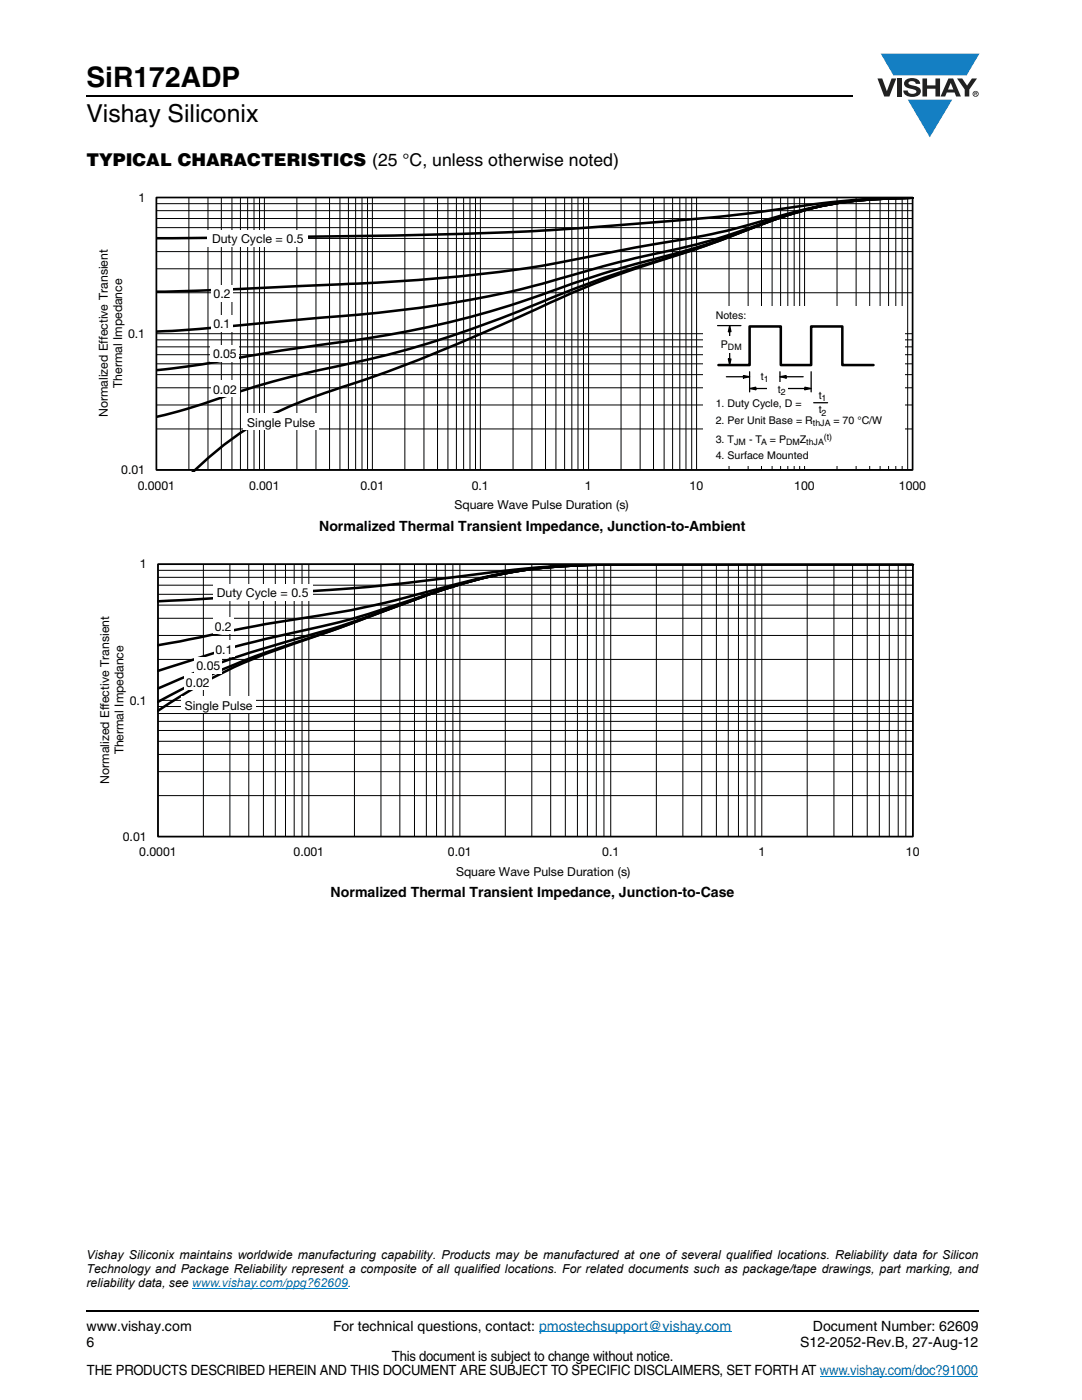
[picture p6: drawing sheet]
<svg xmlns="http://www.w3.org/2000/svg" width="216mm" height="279mm" viewBox="0 0 216 279" stroke-linecap="round" stroke-linejoin="round" font-family="sans-serif">
<path d="M17.1 18.9h.2v.3h-.2zM17.1 261.5h.2v.4h-.2z" fill="#000"/>
<path d="M17.3 19.1h152.9M17.3 261.7h178.1" fill="none" stroke="#000" stroke-width=".36"/>
<path d="M175.1 10.7h20.4v16.7h-20.4z" fill="#fff"/>
<g fill="#147fc3">
<path d="M175.7 10.7h19.7l-2.5 4.4h-1.1h-13.5z"/>
<path d="M181.1 19.9h8.9l-4.5 7.5z"/>
</g>
<g fill="#231f20">
<path d="M175.1 15.7h.9l1 2.5 .9-2.5h.9l-1.3 3.6h-1.1z"/>
<path d="M179 15.7h.9v3.6h-.9z"/>
<path d="M180.7 16a2.1 2.1 0 0 1 2.8 .3l.1 .4h-.9a.79 .79 0 0 0-.7-.5 .79 .79 0 0 0-.7 .4l.2 .3 1 .2a1.08 1.08 0 0 1 1.2 1.1 1.08 1.08 0 0 1-1.1 1.1 1.73 1.73 0 0 1-2.3-1.2h.8a.96 .96 0 0 0 .8 .6 .96 .96 0 0 0 1-.4 1.31 1.31 0 0 0-1.3-.6 1.03 1.03 0 0 1-1-.6 1.03 1.03 0 0 1 .1-1.1z"/>
<path d="M184.1 15.7h.9v1.3h1.7v-1.3h.9v3.6h-.9v-1.6h-1.7v1.6h-.9z"/>
<path d="M191 15.7h1l1 1.4 .9-1.4h1.1l-1.6 2.2v1.4h-.9v-1.4z"/>
<path d="M189.7 16.5l.5 1.4h-1zM189.2 15.7l-1.5 3.6h.9l.3-.8h1.6l.3 .8h.9l-1.5-3.6z"/>
<path d="M194.2 18.7a.46 .46 0 0 1 .9 0 .46 .46 0 0 1-.9 0zM194.1 18.7a.6 .6 0 0 0 1.2 0 .6 .6 0 0 0-1.2 0z"/>
<path d="M194.6 18.5h.2v.2h-.2zM194.4 18.4v.7h.2v-.3l.4 .3-.2-.3 .1-.2v-.2z"/>
</g>
<path d="M38.4 257.2h31M107.6 265.8h38.3M163.6 274.6h31.5" fill="none" stroke="#007ec4" stroke-width=".2"/>
<g fill="#fff">
<path d="M19.5 38.2h166v64h-166z"/>
<path d="M31.2 39.4h150.9v54.4h-150.9z"/>
</g>
<g fill="none" stroke="#000" stroke-width=".2">
<path d="M31.2 39.4h150.9v54.4h-150.9zM37.7 39.4v54.4M41.5 39.4v54.4M44.2 39.4v54.4M46.3 39.4v54.4M48 39.4v54.4M49.4 39.4v54.4M50.7 39.4v54.4M51.8 39.4v54.4M52.8 39.4v54.4M59.2 39.4v54.4M63 39.4v54.4"/>
<path d="M65.8 39.4v54.4M67.8 39.4v54.4M69.5 39.4v54.4M71 39.4v54.4M72.2 39.4v54.4M73.3 39.4v54.4M74.3 39.4v54.4M80.8 39.4v54.4M84.6 39.4v54.4M87.3 39.4v54.4M89.4 39.4v54.4M91.1 39.4v54.4"/>
<path d="M92.5 39.4v54.4M93.8 39.4v54.4M94.9 39.4v54.4M95.9 39.4v54.4M102.4 39.4v54.4M106.1 39.4v54.4M108.9 39.4v54.4M110.9 39.4v54.4M112.7 39.4v54.4M114.1 39.4v54.4M115.3 39.4v54.4M116.4 39.4v54.4"/>
<path d="M117.4 39.4v54.4M123.9 39.4v54.4M127.7 39.4v54.4M130.4 39.4v54.4M132.5 39.4v54.4M134.2 39.4v54.4M135.6 39.4v54.4M136.9 39.4v54.4M138 39.4v54.4M139 39.4v54.4M145.5 39.4v54.4M149.3 39.4v54.4"/>
<path d="M151.9 39.4v54.4M154.1 39.4v54.4M155.8 39.4v54.4M157.2 39.4v54.4M158.5 39.4v54.4M159.6 39.4v54.4M160.5 39.4v54.4M167 39.4v54.4M170.8 39.4v54.4M173.5 39.4v54.4M175.6 39.4v54.4M177.3 39.4v54.4"/>
<path d="M178.7 39.4v54.4M180 39.4v54.4M181.1 39.4v54.4M31.2 58.4h150.9M31.2 53.6h150.9M31.2 50.2h150.9M31.2 47.6h150.9M31.2 45.4h150.9M31.2 43.6h150.9M31.2 42h150.9M31.2 40.6h150.9M31.2 77.4h150.9"/>
<path d="M31.2 74.8h150.9M31.2 72.6h150.9M31.2 70.8h150.9M31.2 69.2h150.9M31.2 67.8h150.9M31.2 66.6h150.9M31.2 85.6h150.9M31.2 80.8h150.9"/>
</g>
<path d="M31.2 39.4h150.9v54.4h-150.9z" fill="none" stroke="#000" stroke-width=".34"/>
<path d="M182.1 39.5a80.7 80.7 0 0 0-21.6 2.5l-6 1.8a359 359 0 0 1-29.3 10.4 201.4 201.4 0 0 0-21.5 9 341.5 341.5 0 0 1-40.6 15.8 62 62 0 0 0-24.6 15.2M182.1 39.5h-3.1a74.2 74.2 0 0 0-30 6.4 249.3 249.3 0 0 1-23.8 8 273.2 273.2 0 0 0-23.3 8.9 207.8 207.8 0 0 1-38.7 11.2 185.2 185.2 0 0 0-23.7 6.9l-3.9 1.2-4.4 1.1M182.1 39.5h-3.1a73.8 73.8 0 0 0-28.9 6 163 163 0 0 1-23.4 7.2 277.9 277.9 0 0 0-21.5 7.1 204.1 204.1 0 0 1-42 9.1l-10.4 1.6a285.5 285.5 0 0 1-21.6 3.4M182.1 39.5a81.8 81.8 0 0 0-23.1 2.8l-1.1 .4a328.6 328.6 0 0 1-19.5 6.2l-1.2 .3a291.2 291.2 0 0 0-29.1 7.4 240.9 240.9 0 0 1-45.3 6.9l-3.6 .3a575.1 575.1 0 0 1-28 2.4M182.1 39.5a91.1 91.1 0 0 0-29.7 4.5 170.6 170.6 0 0 1-24.5 5.2l-5.5 1.1a271.8 271.8 0 0 1-49.3 6.2l-30.2 1.4-11.7 .3M182.1 39.5a182.2 182.2 0 0 0-29.7 2.7 812.6 812.6 0 0 1-44.3 3.8 1927.1 1927.1 0 0 1-76.9 1.5" fill="none" stroke="#000" stroke-width=".51"/>
<g fill="#fff">
<path d="M41.5 46h20v3.2h-20z"/>
<path d="M42.3 56.9h4.1v3.2h-4.1z"/>
<path d="M42.2 62.9h4.2v3.2h-4.2z"/>
<path d="M42 68.9h5.7v3.2h-5.7z"/>
<path d="M42 75.9h5.8v3.2h-5.8z"/>
<path d="M48.6 82.5h15v3.2h-15z"/>
<path d="M140.4 61.2h40.1v31.7h-40.1z"/>
</g>
<path d="M143.2 65h4.6M144.9 75.2h3.8M148.4 75l1.2 .2-1.2 .2zM149.6 77.5l1.2-.2v.5zM149.6 74.2v4M150.4 77.5h3.8M155.6 75.2l1.3-.2v.4zM155.6 74.2v2M156.5 75.2h3.8M157.2 77.5h3.8M160.6 77.3l1.3 .2-1.3 .3zM161.9 74.2v4" fill="none" stroke="#000" stroke-width=".25"/>
<path d="M148.4 75l1.2 .2-1.2 .2zM149.6 77.5l1.2-.2v.5zM155.6 75.2l1.3-.2v.4zM160.6 77.3l1.3 .2-1.3 .3z" fill="#000"/>
<g fill="#fff">
<path d="M150.1 73.5h4.1v2.6h-4.1z"/>
<path d="M153.1 76.2h4.1v2.5h-4.1z"/>
</g>
<path d="M145.3 71.6h.6l-.3 1.3zM145.6 65l.3 1.2h-.6z" fill="#000"/>
<path d="M145.3 71.6h.6l-.3 1.3zM145.6 65l.3 1.2h-.6zM145.6 65.8v6.2" fill="none" stroke="#000" stroke-width=".25"/>
<path d="M143.4 67.2h5.3v3.2h-5.3z" fill="#fff"/>
<path d="M143.4 72.9h6.2v-7.7h6.2v7.7h6.1v-7.7h6.2v7.7h6.2" fill="none" stroke="#000" stroke-width=".51"/>
<path d="M162.4 80.4h2.7" fill="none" stroke="#000" stroke-width=".25"/>
<g fill="#fff">
<path d="M19.7 111.4h164.5v64h-164.5z"/>
<path d="M31.5 112.6h150.7v54.4h-150.7z"/>
</g>
<g fill="none" stroke="#000" stroke-width=".2">
<path d="M31.5 118.6h150.7M31.5 116.8h150.7M31.5 115.2h150.7M31.5 113.8h150.7M31.5 112.6h150.6l.1 54.4h-150.7zM40.6 112.6v54.4M45.9 112.6v54.4M49.6 112.6v54.4M52.6 112.6v54.4M54.9 112.6v54.4M57 112.6v54.4M58.7 112.6v54.4"/>
<path d="M60.3 112.6v54.4M61.6 112.6v54.4M70.7 112.6v54.4M76 112.6v54.4M79.8 112.6v54.4M82.7 112.6v54.4M85.1 112.6v54.4M87.1 112.6v54.4M88.8 112.6v54.4M90.4 112.6v54.4M91.8 112.6v54.4M100.8 112.6v54.4"/>
<path d="M106.1 112.6v54.4M109.9 112.6v54.4M112.8 112.6v54.4M115.2 112.6v54.4M117.2 112.6v54.4M119 112.6v54.4M120.5 112.6v54.4M121.9 112.6v54.4M131 112.6v54.4M136.3 112.6v54.4M140 112.6v54.4M142.9 112.6v54.4"/>
<path d="M145.3 112.6v54.4M147.3 112.6v54.4M149.1 112.6v54.4M150.7 112.6v54.4M152 112.6v54.4M161.1 112.6v54.4M166.4 112.6v54.4M170.1 112.6v54.4M173 112.6v54.4M175.5 112.6v54.4M177.4 112.6v54.4M179.2 112.6v54.4"/>
<path d="M180.8 112.6v54.4M31.5 131.6h150.7M31.5 126.8h150.7M31.5 123.4h150.7M31.5 120.8h150.7M31.5 139.8h150.7M31.5 158.8h150.7M31.5 154h150.7M31.5 150.6h150.7M31.5 147.9h150.7M31.5 145.8h150.7M31.5 144h150.7"/>
<path d="M31.5 142.4h150.7M31.5 141h150.7"/>
</g>
<path d="M31.5 112.6h150.7v54.4h-150.7z" fill="none" stroke="#000" stroke-width=".34"/>
<path d="M182.2 112.6h-37.5a534.7 534.7 0 0 0-34.3 .5 101.6 101.6 0 0 0-29 7.1 559.1 559.1 0 0 1-26.3 9.5 98.1 98.1 0 0 0-23.6 12.1M182.2 112.6h-37.5a534.7 534.7 0 0 0-34.3 .5 101.6 101.6 0 0 0-29 7.1 574.8 574.8 0 0 1-30.5 10.8 142 142 0 0 0-19.4 9.1M182.2 112.6h-37.5a534.8 534.8 0 0 0-34.3 .5 101.5 101.5 0 0 0-29 7l-4.8 1.8a281.5 281.5 0 0 1-24.1 7.5 154.6 154.6 0 0 0-21 8M182.2 112.6h-37.5a534.7 534.7 0 0 0-34.3 .5 105.5 105.5 0 0 0-27.3 6.3 202.9 202.9 0 0 1-29 7.9 241.4 241.4 0 0 0-22.6 6.6M182.2 112.6h-37.5a534.8 534.8 0 0 0-34.3 .5 134.5 134.5 0 0 0-24.1 4.7 248.7 248.7 0 0 1-32.1 6.6l-22.7 4.4M182.2 112.6h-39.4a491.6 491.6 0 0 0-35.8 .7l-9.1 .9a500.6 500.6 0 0 1-44.3 4.4l-12.4 .9-9.7 .5" fill="none" stroke="#000" stroke-width=".51"/>
<g fill="#fff">
<path d="M42.5 116.6h19.9v3.4h-19.9z"/>
<path d="M42.5 123.2h4.1v3.4h-4.1z"/>
<path d="M42.6 127.8h4.2v3.4h-4.2z"/>
<path d="M38.8 131.1h5.6v3.4h-5.6z"/>
<path d="M36.7 134.4h5.6v3.3h-5.6z"/>
<path d="M36.2 139h14.9v3.4h-14.9z"/>
</g>
<text font-size="5.6" x="17.3" y="17.4">SiR172ADP</text>
<text font-size="4.9" x="17.3" y="24.4">Vishay Siliconix</text>
<text font-size="3.5" x="17.3" y="33">TYPICAL CHARACTERISTICS (25 °C, unless otherwise noted)</text>
<g font-size="2.8">
<text x="63.7" y="105.9">Normalized Thermal Transient Impedance, Junction-to-Ambient</text>
<text x="66" y="179.1">Normalized Thermal Transient Impedance, Junction-to-Case</text>
<text x="17.3" y="265.6">www.vishay.com</text>
<text x="17.3" y="268.8">6</text>
<text x="66.5" y="265.6">For technical questions, contact: pmostechsupport@vishay.com</text>
<text x="159.7" y="268.8">S12-2052-Rev.B, 27-Aug-12</text>
<text x="162.2" y="265.6">Document Number: 62609</text>
<text x="17.4" y="274.4">THE PRODUCTS DESCRIBED HEREIN AND THIS DOCUMENT ARE SUBJECT TO SPECIFIC DISCLAIMERS, SET FORTH AT www.vishay.com/doc?91000</text>
<text x="78.2" y="271.6">This document is subject to change without notice.</text>
</g>
<g font-size="2.5">
<text x="27.6" y="40.2">1</text>
<text x="42.3" y="48.6">Duty Cycle = 0.5</text>
<text x="42.6" y="59.5">0.2</text>
<text x="42.6" y="65.5">0.1</text>
<text x="25.6" y="67.4">0.1</text>
<text x="42.5" y="71.5">0.05</text>
<text x="24.4" y="77.4" transform="rotate(-90 24.4 77.4)">Thermal Impedance</text>
<text x="21.5" y="83.2" transform="rotate(-90 21.5 83.2)">Normalized Effective Transient</text>
<text x="42.5" y="78.5">0.02</text>
<text x="49.3" y="85.1">Single Pulse</text>
<text x="24.2" y="94.6">0.01</text>
<text x="27.5" y="97.7">0.0001</text>
<text x="49.7" y="97.7">0.001</text>
<text x="71.9" y="97.7">0.01</text>
<text x="90.7" y="101.7">Square Wave Pulse Duration (s)</text>
<text x="94.1" y="97.7">0.1</text>
<text x="116.7" y="97.7">1</text>
<text x="137.6" y="97.7">10</text>
<text x="158.5" y="97.7">100</text>
<text x="179.4" y="97.7">1000</text>
<text x="27.9" y="113.4">1</text>
<text x="43.3" y="119.2">Duty Cycle = 0.5</text>
<text x="42.8" y="125.8">0.2</text>
<text x="43" y="130.4">0.1</text>
<text x="37.1" y="137">0.02</text>
<text x="39.2" y="133.7">0.05</text>
<text x="25.9" y="140.6">0.1</text>
<text x="36.9" y="141.6">Single Pulse</text>
<text x="24.7" y="150.6" transform="rotate(-90 24.7 150.6)">Thermal Impedance</text>
<text x="21.8" y="156.4" transform="rotate(-90 21.8 156.4)">Normalized Effective Transient</text>
<text x="24.5" y="167.8">0.01</text>
<text x="27.8" y="170.9">0.0001</text>
<text x="58.6" y="170.9">0.001</text>
<text x="89.4" y="170.9">0.01</text>
<text x="120.2" y="170.9">0.1</text>
<text x="151.3" y="170.9">1</text>
<text x="180.8" y="170.9">10</text>
<text x="91" y="174.8">Square Wave Pulse Duration (s)</text>
<text x="17.3" y="251.2">Vishay Siliconix maintains worldwide manufacturing capability. Products may be manufactured at one of several qualified locations. Reliability data for Silicon</text>
<text x="17.3" y="254.1">Technology and Package Reliability represent a composite of all qualified locations. For related documents such as package/tape drawings, part marking, and</text>
<text x="17.3" y="256.9">reliability data, see www.vishay.com/ppg?62609.</text>
</g>
<g font-size="2.1">
<text x="142.8" y="63.7">Notes:</text>
<text x="143.8" y="69.4">P</text>
<text x="151.8" y="75.8">t</text>
<text x="142.8" y="81.3">1. Duty Cycle, D =</text>
<text x="155.2" y="78.4">t</text>
<text x="163.4" y="79.6">t</text>
<text x="163.4" y="82.5">t</text>
<text x="142.8" y="88.3">3. T</text>
<text x="142.8" y="84.6">2. Per Unit Base = R</text>
<text x="149.5" y="88.3">- T</text>
<text x="153.6" y="88.3">= P</text>
<text x="159.6" y="88.3">Z</text>
<text x="166.3" y="84.6">= 70 °C/</text>
<text x="174.1" y="84.6">W</text>
<text x="142.8" y="91.7">4. Surface Mo</text>
<text x="156" y="91.7">u</text>
<text x="157.2" y="91.7">nted</text>
</g>
<g font-size="1.8">
<text x="145.3" y="69.9">DM</text>
<text x="152.4" y="76.2">1</text>
<text x="155.8" y="78.9">2</text>
<text x="163.9" y="80.1">1</text>
<text x="163.9" y="82.9">2</text>
<text x="146.5" y="88.8">JM</text>
<text x="151.9" y="88.8">A</text>
<text x="156.9" y="88.8">DM</text>
<text x="160.9" y="88.8">thJA</text>
<text x="162.2" y="85.1">thJA</text>
<text x="164.4" y="87.7">(t)</text>
</g>
</svg>
